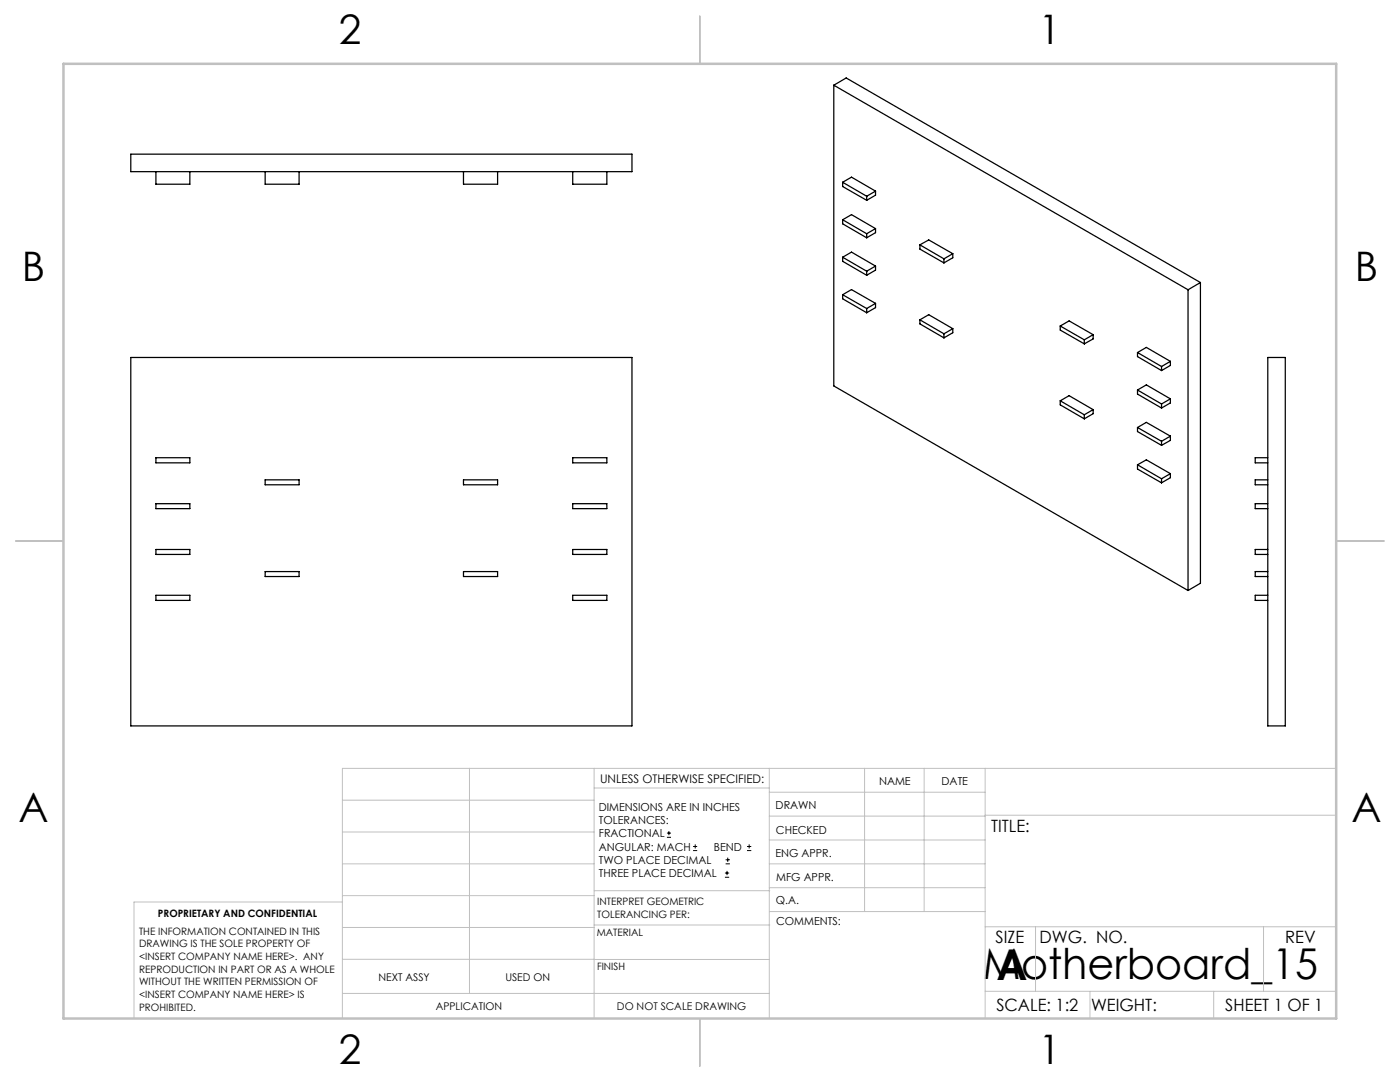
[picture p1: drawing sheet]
<svg xmlns="http://www.w3.org/2000/svg" width="279mm" height="216mm" viewBox="0 0 279 216" stroke-linecap="round" stroke-linejoin="round" font-family="sans-serif">
<g fill="none" stroke="#000" stroke-width=".2">
<path d="M133.1 167.1h.8M133.1 166.2h.8M133.5 165.8v.9M138.3 169.7h.8M138.3 168.9h.8M138.7 168.5v.8M144.7 175h.8M144.7 174.2h.8M144.8 172.4h.9M144.8 171.6h.9M145.1 173.8v.8M145.2 171.1v.9"/>
<path d="M149.1 169.7h.8M149.1 168.9h.8M149.5 168.5v.8"/>
</g>
<g fill="none" stroke="#c0c0c0" stroke-width=".2">
<path d="M68.3 159.7h50.3M93.7 153.3v44.9M118.6 153.3v49.9M118.6 157.2h34.9M153.5 153.3v49.9M153.5 158.1h43.1M172.5 153.3v28.6M184.4 153.3v28.6M196.6 153.3v49.9M266.7 153.3h-198.4v49.9M68.3 178.7h50.3M68.3 172.4h50.3"/>
<path d="M68.3 166h50.3M68.3 180h-41.6v23.2M118.6 177.7h35M153.5 167.6h43.1M153.5 162.8h43.1M153.5 172.4h43.1M153.5 177.1h43.1M196.6 162.7h70.1M68.3 198.2h85.2M68.3 191.4l85.2 .1M68.3 185.1h50.3M118.6 184.6h35"/>
<path d="M153.6 181.9h43M196.6 197.8h70.1M196.6 184.9h70.1M206.7 184.9v12.9M217.5 197.8v5.4M242.2 197.8v5.4M252.2 184.9v12.9"/>
</g>
<path d="M139.7 3.2v9.5M3.1 107.9h9.6M266.7 107.9h9.5M139.7 203.2v9.6" fill="none" stroke="#c0c0c0" stroke-width=".25"/>
<path d="M12.7 12.7h254v190.5h-254z" fill="none" stroke="#c0c0c0" stroke-width=".5"/>
<g fill="none" stroke="#000" stroke-width=".25">
<path d="M166.4 17l70.7 40.8M166.4 17v60l70.7 40.8M166.4 17l2.5-1.4 70.7 40.8M26.1 30.8h100v3.5h-100zM31.1 34.3v2.5h6.8v-2.5M52.9 34.3v2.5h6.8v-2.5M92.5 34.3v2.5h6.8v-2.5M114.3 34.3v2.5h6.8v-2.5M168.2 36.4l1.7-1.1 4.8 2.8M168.2 36.4l4.8 2.8M168.2 36.4v.8l4.8 2.8M173 39.2v.8"/>
<path d="M174.7 38.1v.8l-1.7 1.1M174.7 38.1l-1.7 1.1M168.2 58.8l1.7-1 4.8 2.7M168.2 51.3l1.7-1 4.8 2.8M168.2 43.9l1.7-1.1 4.8 2.8M168.2 43.9v.8l4.8 2.7M168.2 51.3v.8l4.8 2.8M168.2 58.8v.8l4.8 2.8M168.2 43.9l4.8 2.7M168.2 51.3l4.8 2.8M168.2 58.8l4.8 2.8M173 46.6v.8"/>
<path d="M173 54.1v.8M174.7 45.6v.8l-1.7 1M174.7 53.1v.8l-1.7 1M174.7 45.6l-1.7 1M174.7 53.1l-1.7 1M183.6 48.9l1.7-1 4.8 2.7M183.6 48.9l4.8 2.7M183.6 48.9v.8l4.8 2.8M188.4 51.6v.9M190.1 50.6v.8l-1.7 1.1M190.1 50.6l-1.7 1M237.1 57.8v60"/>
<path d="M239.6 56.4l-2.5 1.4M239.6 56.4v60l-2.5 1.4M26.1 71.3h100v73.6h-100zM173 61.6v.8M174.7 60.5v.9l-1.7 1M174.7 60.5l-1.7 1.1M183.6 63.8l1.7-1 4.8 2.8M183.6 63.8v.8l4.8 2.8M183.6 63.8l4.8 2.8M188.4 66.6v.8M190.1 65.6v.8l-1.7 1M190.1 65.6l-1.7 1"/>
<path d="M211.6 65.1l1.8-1.1 4.8 2.8M211.6 80l1.8-1 4.8 2.7M211.6 65.1v.8l4.8 2.7M211.6 80v.8l4.8 2.8M211.6 65.1l4.8 2.7M211.6 80l4.8 2.8M216.4 67.8v.8M218.2 66.8v.8l-1.8 1M218.2 66.8l-1.8 1M227 77.8l1.8-1 4.8 2.8M227 70.3l1.8-1 4.8 2.8M227 70.3v.9l4.8 2.7"/>
<path d="M227 77.8v.8l4.8 2.8M227 70.3l4.8 2.8M227 77.8l4.8 2.8M231.8 73.1v.8M233.6 72.1v.8l-1.8 1M233.6 79.6v.8l-1.8 1M233.6 72.1l-1.8 1M233.6 79.6l-1.8 1M253 71.3h3.5v73.6h-3.5zM31.1 91.3h6.8v1.1h-6.8zM52.9 95.7h6.8v1h-6.8zM92.5 95.7h6.8v1h-6.8z"/>
<path d="M114.3 91.3h6.8v1.1h-6.8zM216.4 82.8v.8M218.2 81.7v.8l-1.8 1.1M218.2 81.7l-1.8 1.1M227 92.7l1.8-.9 4.8 2.7M227 85.3l1.8-1 4.8 2.7M227 85.3v.8l4.8 2.8M227 92.7v.9l4.8 2.7M227 85.3l4.8 2.8M227 92.7l4.8 2.8M231.8 80.6v.8M231.8 88.1v.8"/>
<path d="M231.8 95.5v.8M233.6 87v.9l-1.8 1M233.6 94.5v.8l-1.8 1M233.6 87l-1.8 1.1M233.6 94.5l-1.8 1M253 91.3h-2.5v1.1h2.5M253 95.7h-2.5v1h2.5M31.1 109.6h6.8v1h-6.8zM31.1 100.5h6.8v1h-6.8zM31.1 118.8h6.8v1h-6.8zM52.9 114.1h6.8v.9h-6.8zM92.5 114.1h6.8v.9h-6.8z"/>
<path d="M114.3 109.6h6.8v1h-6.8zM114.3 100.5h6.8v1h-6.8zM114.3 118.8h6.8v1h-6.8zM253 109.6h-2.5v1h2.5M253 100.5h-2.5v1h2.5M253 118.8h-2.5v1h2.5M253 114.1h-2.5v.9h2.5"/>
</g>
<g font-size="8.5">
<text x="196.2" y="195.4">Motherboard_15</text>
<text x="198.9" y="195.5">A</text>
</g>
<g font-size="8.1">
<text x="67.6" y="8.9">2</text>
<text x="207.3" y="8.9">1</text>
<text x="4.4" y="56.1">B</text>
<text x="270.4" y="56.1">B</text>
<text x="3.7" y="164.1">A</text>
<text x="269.7" y="164.1">A</text>
<text x="67.6" y="212.4">2</text>
<text x="207.3" y="212.4">1</text>
</g>
<g font-size="3.4">
<text x="197.8" y="166">TITLE:</text>
<text x="198.7" y="188.1">SIZE</text>
<text x="207.5" y="188.1">DWG. NO.</text>
<text x="256.5" y="188.2">REV</text>
<text x="198.8" y="201.7">SCALE: 1:2</text>
<text x="217.7" y="201.8">WEIGHT:</text>
<text x="244.5" y="201.7">SHEET 1 OF 1</text>
</g>
<text font-size="2.4" x="119.8" y="156.2">UNLESS OTHERWISE SPECIFIED:</text>
<g font-size="2.2">
<text x="119.5" y="161.8">DIMENSIONS ARE IN INCHES</text>
<text x="154.8" y="161.4">DRAWN</text>
<text x="175.4" y="156.6">NAME</text>
<text x="187.9" y="156.7">DATE</text>
<text x="119.5" y="164.4">TOLERANCES:</text>
<text x="119.5" y="167.1">FRACTIONAL</text>
<text x="154.9" y="166.3">CHECKED</text>
<text x="119.5" y="169.7">ANGULAR: MACH</text>
<text x="119.5" y="172.4">TWO PLACE DECIMAL</text>
<text x="142.5" y="169.7">BEND</text>
<text x="154.8" y="171">ENG APPR.</text>
<text x="119.5" y="175">THREE PLACE DECIMAL</text>
<text x="154.9" y="175.7">MFG APPR.</text>
<text x="154.9" y="180.4">Q.A.</text>
<text x="154.9" y="184.6">COMMENTS:</text>
</g>
<g font-size="2.1">
<text x="75.5" y="195.7">NEXT ASSY</text>
<text x="100.9" y="195.7">USED ON</text>
<text x="86.9" y="201.5">APPLICATION</text>
<text x="123.1" y="201.6">DO NOT SCALE DRAWING</text>
</g>
<g font-size="2">
<text x="31.5" y="182.9">PROPRIETARY AND CONFIDENTIAL</text>
<text x="119.2" y="180.6">INTERPRET GEOMETRIC</text>
<text x="119.2" y="183.1">TOLERANCING PER:</text>
<text x="27.8" y="186.5">THE INFORMATION CONTAINED IN THIS</text>
<text x="27.8" y="189">DRAWING IS THE SOLE PROPERTY OF</text>
<text x="27.8" y="191.6">&lt;INSERT COMPANY NAME HERE&gt;. ANY</text>
<text x="119.1" y="186.7">MATERIAL</text>
<text x="27.8" y="194.1">REPRODUCTION IN PART OR AS A WHOLE</text>
<text x="27.8" y="196.6">WITHOUT THE WRITTEN PERMISSION OF</text>
<text x="119.1" y="193.5">FINISH</text>
<text x="27.8" y="199.1">&lt;INSERT COMPANY NAME HERE&gt; IS</text>
<text x="27.8" y="201.7">PROHIBITED.</text>
</g>
</svg>
